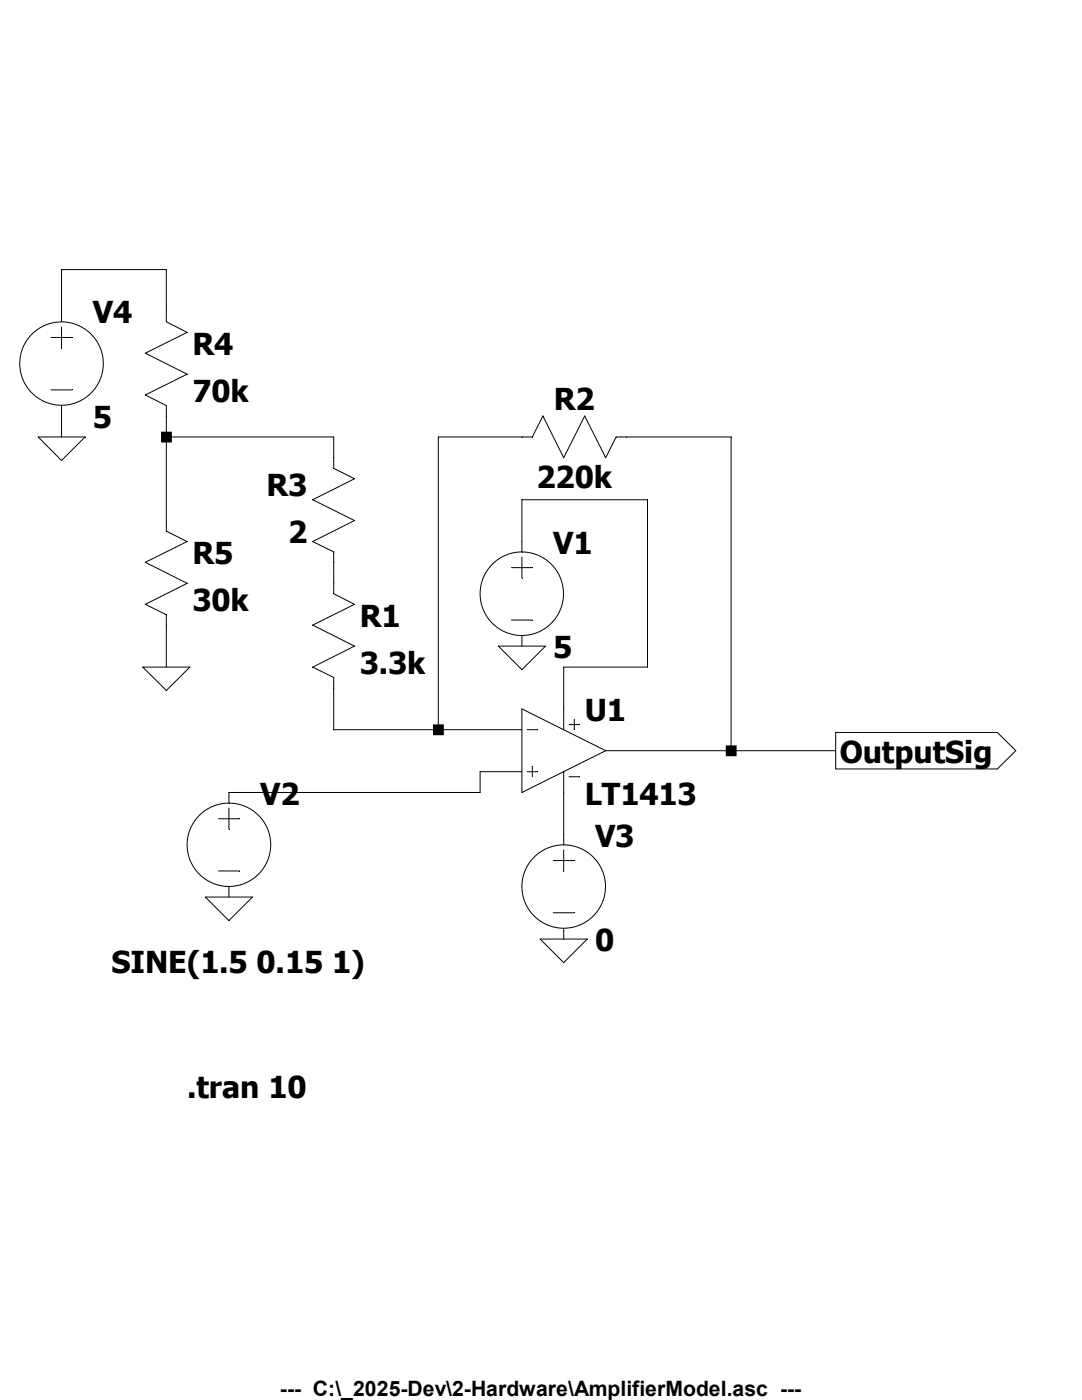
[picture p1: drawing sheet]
<svg xmlns="http://www.w3.org/2000/svg" width="216mm" height="279mm" viewBox="0 0 216 279" stroke-linecap="round" stroke-linejoin="round" font-family="sans-serif">
<g fill="none" stroke="#000" stroke-width=".2">
<path d="M10.2 67.4h4.2M10.2 77.8h4.2M12.3 64.2v-10.4h20.9v10.4l4.1 2.1-8.3 4.2 8.3 4.2-8.3 4.1 4.2 2.1v25.1l4.1 2.1-8.3 4.1 8.3 4.2-8.3 4.2 4.2 2.1v10.4M12.3 65.3v4.2M7.6 87.2h9.4l-4.7 4.7zM12.3 80.9v6.3M33.2 87.2h33.4v6.3l4.1 2-8.3 4.2 8.3 4.2-8.3 4.2 4.2 2.1v8.3l4.1 2.1-8.3 4.2 8.3 4.1-8.3 4.2 4.2 2.1v10.4h37.5M102.1 113.3h4.1M104.1 110.2v-10.5h25.1v33.4h-16.7v12.5M104.1 111.2v4.2M28.5 133.1h9.4l-4.7 4.7zM99.4 128.9h9.4l-4.7 4.7z"/>
<path d="M102.1 123.7h4.1M104.1 126.9v2M87.5 145.6v-58.4h18.7l2.1-4.2 4.2 8.4 4.2-8.4 4.2 8.4 2-4.2h23v62.6M104.1 141.5l16.8 8.3-16.8 8.4zM104.1 154h-8.3v4.2h-50.1v2.1M105.2 145.6h2.1M105.2 154h2.1M106.2 153v2M112.5 154v14.6M113.5 144.6h2.1M113.5 155h2.1M114.6 143.6v2"/>
<path d="M120.9 149.8h45.9M166.8 146.2h32.2l3.7 3.6-3.7 3.7h-32.2zM41 179h9.4l-4.7 4.7zM43.6 163.4h4.2M43.6 173.8h4.2M45.7 161.3v4.2M45.7 177v2M110.4 171.7h4.2M112.5 169.6v4.2M107.8 187.4h9.4l-4.7 4.7zM110.4 182.2h4.2M112.5 185.3v2.1"/>
<circle cx="12.3" cy="72.6" r="8.3"/>
<circle cx="104.1" cy="118.5" r="8.3"/>
<circle cx="45.7" cy="168.6" r="8.3"/>
<circle cx="112.5" cy="176.9" r="8.3"/>
</g>
<path d="M32.1 86.1h2.2v2.2h-2.2zM86.4 144.6h2.2v2.1h-2.2zM144.8 148.8h2.2v2.1h-2.2z" fill-rule="evenodd" fill="#000"/>
<g font-size="6">
<text x="18.5" y="64.6">V4</text>
<text x="38.4" y="70.8">R4</text>
<text x="38.4" y="80.2">70k</text>
<text x="110.5" y="81.8">R2</text>
<text x="18.5" y="85.4">5</text>
<text x="53.2" y="99">R3</text>
<text x="107.1" y="97.4">220k</text>
<text x="38.4" y="112.6">R5</text>
<text x="57.5" y="108.4">2</text>
<text x="110.4" y="110.5">V1</text>
<text x="38.4" y="122">30k</text>
<text x="71.8" y="125.1">R1</text>
<text x="110.4" y="131.4">5</text>
<text x="71.8" y="134.5">3.3k</text>
<text x="116.7" y="143.9">U1</text>
<text x="167.6" y="152.2">OutputSig</text>
<text x="51.9" y="160.6">V2</text>
<text x="116.7" y="160.6">LT1413</text>
<text x="118.7" y="169">V3</text>
<text x="118.7" y="189.8">0</text>
<text x="22.2" y="194.2">SINE(1.5 0.15 1)</text>
<text x="37.3" y="219">.tran 10</text>
</g>
<text font-size="4.2" x="55.9" y="278.7">--- C:\_2025-Dev\2-Hardware\AmplifierModel.asc ---</text>
</svg>
